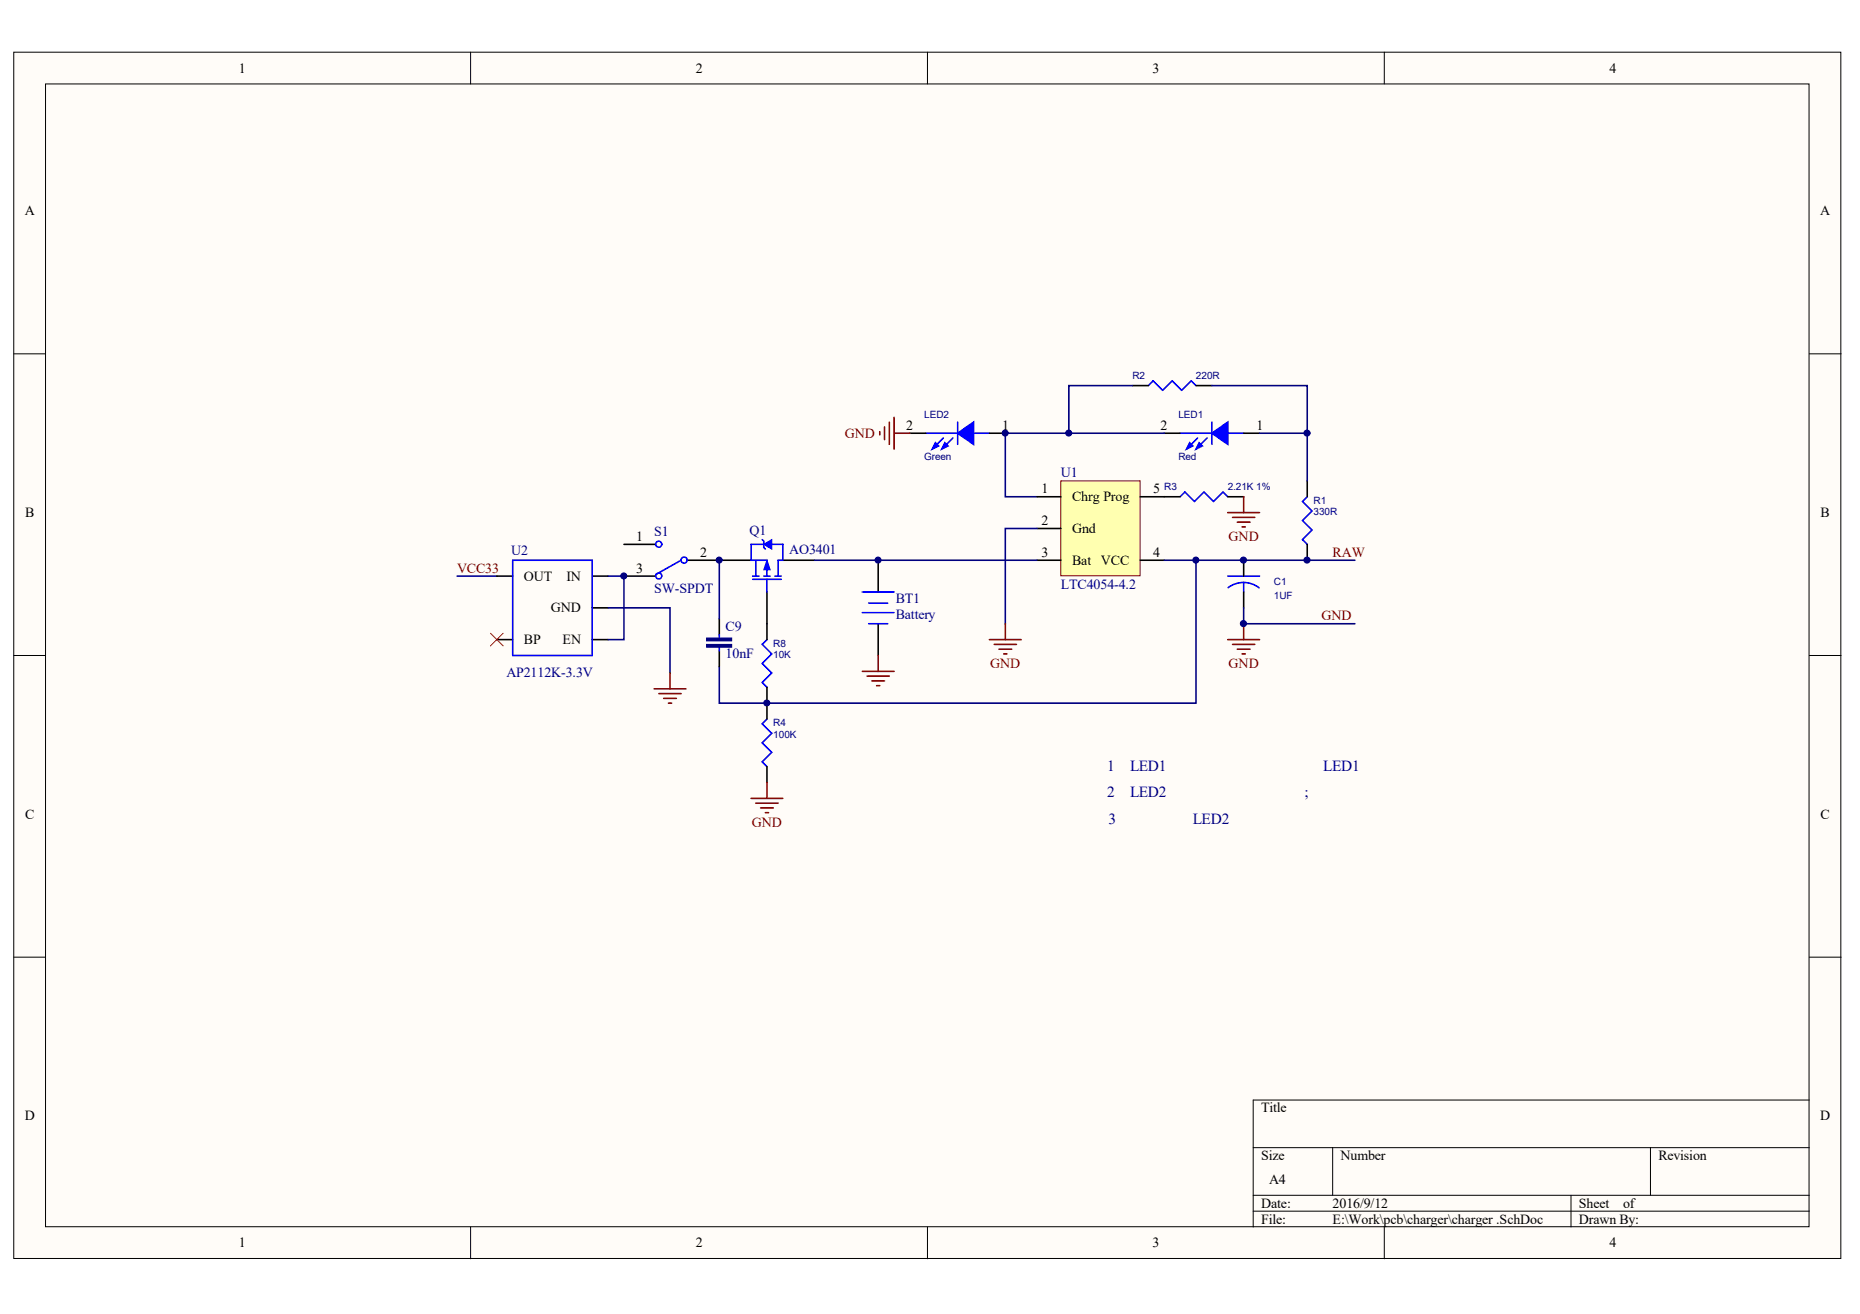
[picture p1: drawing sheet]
<svg xmlns="http://www.w3.org/2000/svg" width="297mm" height="210mm" viewBox="0 0 297 210" stroke-linecap="round" stroke-linejoin="round" font-family="sans-serif">
<g fill="#fffcf8" stroke="#000" stroke-width=".16">
<path d="M2.2 8.3h291.8v192.7h-291.8z"/>
<path d="M7.3 13.4h281.6v182.6h-281.6z"/>
</g>
<g fill="none" stroke="#000" stroke-width=".16">
<path d="M75.2 8.3v5.1M148.1 8.3v5.1M221.1 8.3v5.1M2.2 56.5h5.1M289 56.5h5M2.2 104.7h5.1M289 104.7h5M2.2 152.9h5.1M289 152.9h5M289 175.7h-88.9v20.3M75.2 196v5.1M148.1 196v5.1"/>
<path d="M200.1 183.3h88.9M200.1 190.9h88.9M200.1 193.5h88.9M212.8 183.3v7.6M221.1 196v5.1M250.9 190.9v5.1M263.6 183.3v7.6"/>
</g>
<path d="M147.9 69.2h5M150.6 70l-1.5 1.5M152.2 70l-1.6 1.5M152.9 67.4v3.6M155.5 69.2h2.5M183.4 61.6l.7-.8 1.6 1.6 1.5-1.6 1.5 1.6 1.5-1.6 .8 .8M188.5 69.2h5M191.3 70l-1.6 1.5M192.8 70l-1.5 1.5M193.5 67.4v3.6M196.1 69.2h2.5M208.8 79.3l-.8 .8 1.5 1.5-1.5 1.6 1.5 1.5-1.5 1.5 .8 .8" fill="none" stroke="#00f" stroke-width=".25"/>
<path d="M145.3 69.2h2.6M158 69.2h2.5M180.8 61.6h2.6M185.9 69.2h2.6M191 61.6h2.5M198.6 69.2h2.5M208.8 76.8v2.5M208.8 87v2.5" fill="none" stroke="#000" stroke-width=".25"/>
<g fill="#00f" stroke="#00f" stroke-width=".25">
<path d="M193.5 69.2l2.6-1.8v3.6z" fill-rule="evenodd"/>
<path d="M190 70.7l.5 .5-1 .5z" fill-rule="evenodd"/>
<path d="M191.5 70.7l.5 .5-1 .5z" fill-rule="evenodd"/>
<path d="M152.9 69.2l2.6-1.8v3.6z" fill-rule="evenodd"/>
<path d="M149.4 70.7l.5 .5-1 .5z" fill-rule="evenodd"/>
<path d="M150.9 70.7l.5 .5-1 .5z" fill-rule="evenodd"/>
</g>
<path d="M140.5 69v.5M141.3 68.2v2M142 67.4v3.6M142.8 66.7v5M142.8 69.2h2.5" fill="none" stroke="#800000" stroke-width=".25"/>
<path d="M185.9 69.2h-25.4v10.1h5.1" fill="none" stroke="#000080" stroke-width=".25"/>
<path d="M169.4 76.8h12.7v15.2h-12.7z" fill="#ffffb0" stroke="#800000" stroke-width=".16"/>
<g fill="none" stroke="#000" stroke-width=".25">
<path d="M165.6 79.3h3.8M182.1 79.3h6.4M196.1 79.3h2.5M79.3 92h2.6M94.6 92h2.5M94.6 97.1h2.5M99.6 92h5.1M99.6 87h5.1M109.8 89.5h10.1M114.9 98.9v2.5M122.5 94.6v7.6M125 89.5h5.1"/>
<path d="M140.2 89.5v5.1M140.2 99.6v5.1M165.6 84.4h3.8M165.6 89.5h3.8M182.1 89.5h3.8M198.6 89.5v2.5M198.6 94.6v2.5M79.3 102.2h2.6M94.6 102.2h2.5M114.9 104v2.5M122.5 109.8v5.1M122.5 122.5v2.5"/>
</g>
<path d="M180.8 61.6h-10.1v7.6M193.5 61.6h15.3v7.6M201.1 69.2h7.7v7.6M73 92h6.3M97.1 97.1h9.9v10.4M97.1 92h2.5v10.2h-2.5M114.9 89.5v9.4M130.1 89.5h35.5M165.6 84.4h-5.1v15.2M185.9 89.5h30.5M191 89.5v22.8h-76.1v-5.8M198.6 97.1v2.5h17.8" fill="none" stroke="#000080" stroke-width=".25"/>
<g fill="none" stroke="#800000" stroke-width=".25">
<path d="M198.6 79.3v2.6M160.5 99.6v2.6M196.1 81.9h5M196.8 82.6h3.6M197.6 83.4h2M198.4 84.2h.5M198.6 99.6v2.6M104.5 110h5M105.2 110.8h3.6M106 111.6h2M106.7 112.3h.6M107 107.5v2.5"/>
<path d="M137.7 107.2h5.1M138.5 108h3.5M139.2 108.8h2.1M140 109.5h.5M140.2 104.7v2.5M158 102.2h5.1M158.8 102.9h3.5M159.5 103.7h2.1M160.3 104.5h.5M196.1 102.2h5M196.8 102.9h3.6M197.6 103.7h2"/>
<path d="M198.4 104.5h.5M119.9 127.5h5.1M120.7 128.3h3.6M121.5 129.1h2M122.2 129.8h.5M122.5 125v2.5"/>
</g>
<g fill="none" stroke="#00f" stroke-width=".25">
<path d="M188.5 79.3l.7-.7 1.5 1.5 1.6-1.5 1.5 1.5 1.5-1.5 .8 .7M81.9 89.5h12.7v15.2h-12.7zM108.8 89.5l-4.1 2.3M120.2 92h1M120.2 92.5h4.6M120.7 89.5v2.5M121.7 86.2l.3 .3v1l.2 .2M122 92h1M122 87h-2.1v2.5h2.6v2.5M122.5 92.5v2.1M123.2 87h1.8v2.5h-.7v2.5M123.8 92h1"/>
<path d="M137.7 97.9h5.1M137.7 94.6h5.1M138.7 96.3h3.1M138.7 99.6h3.1M196.1 92h5M198.6 93a4 4 0 0 1 2.5 .9M198.6 93a4 4 0 0 0-2.5 .9M198.6 93v1.6M114.9 101.4v.5M114.9 103.4v.6M122.5 114.9l-.8 .7 1.5 1.5-1.5 1.6 1.5 1.5-1.5 1.5 .8 .8M122.5 102.2l-.8 .7 1.5 1.6-1.5 1.5 1.5 1.5-1.5 1.5 .8 .8"/>
<circle cx="105.2" cy="86.9" r=".48"/>
<circle cx="105.2" cy="92" r=".48"/>
<circle cx="109.3" cy="89.5" r=".49"/>
</g>
<g fill="#00f" stroke="#00f" stroke-width=".16">
<path d="M122.5 89.5l.5 1.5h-1z"/>
<path d="M122 87l1.2-.8v1.5z"/>
</g>
<g fill="#000080" stroke="#000080" stroke-width=".16">
<path d="M112.8 101.9h4v.5h-4z"/>
<path d="M112.8 102.9h4v.5h-4z"/>
<circle cx="99.6" cy="92" r=".48"/>
<circle cx="114.8" cy="89.5" r=".48"/>
<circle cx="122.5" cy="112.3" r=".48"/>
<circle cx="140.2" cy="89.5" r=".48"/>
<circle cx="160.5" cy="69.2" r=".48"/>
<circle cx="170.7" cy="69.2" r=".48"/>
<circle cx="191" cy="89.5" r=".48"/>
<circle cx="198.6" cy="99.6" r=".49"/>
<circle cx="198.6" cy="89.5" r=".49"/>
<circle cx="208.7" cy="89.5" r=".49"/>
<circle cx="208.7" cy="69.2" r=".49"/>
</g>
<path d="M78.3 101.2l2.1 2M80.4 101.2l-2.1 2" fill="none" stroke="#f00" stroke-width=".16"/>
<g font-size="2.5" fill="#000080">
<text x="176.8" y="123.2">1</text>
<text x="180.5" y="123.2">LED1</text>
<text x="211.3" y="123.2">LED1</text>
<text x="176.8" y="127.2">2</text>
<text x="177" y="131.6">3</text>
<text x="180.5" y="127.2">LED2</text>
<text x="190.5" y="131.6">LED2</text>
<text x="208.3" y="127.2">;</text>
</g>
<g font-size="2.2">
<text x="38.2" y="11.6">1</text>
<text x="111.1" y="11.6">2</text>
<text x="184.1" y="11.6">3</text>
<text x="257" y="11.6">4</text>
<text x="3.9" y="34.4">A</text>
<text x="290.7" y="34.4">A</text>
<text x="144.7" y="68.7">2</text>
<text x="160" y="68.7">1</text>
<text x="185.3" y="68.7">2</text>
<text x="200.6" y="68.7">1</text>
<text x="4" y="82.6">B</text>
<text x="166.3" y="78.8">1</text>
<text x="166.3" y="83.9">2</text>
<text x="171.2" y="80.1">Chrg Prog</text>
<text x="184.1" y="78.8">5</text>
<text x="290.8" y="82.6">B</text>
<text x="101.6" y="86.4">1</text>
<text x="111.8" y="88.9">2</text>
<text x="166.3" y="88.9">3</text>
<text x="171.2" y="85.1">Gnd</text>
<text x="184.1" y="88.9">4</text>
<text x="83.7" y="92.8">OUT</text>
<text x="90.5" y="92.8">IN</text>
<text x="101.6" y="91.5">3</text>
<text x="171.2" y="90.2">Bat VCC</text>
<text x="88" y="97.8">GND</text>
<text x="83.7" y="102.9">BP</text>
<text x="89.8" y="102.9">EN</text>
<text x="4" y="130.8">C</text>
<text x="290.8" y="130.8">C</text>
<text x="3.9" y="179">D</text>
<text x="201.4" y="177.7">Title</text>
<text x="290.7" y="179">D</text>
<text x="201.4" y="185.3">Size</text>
<text x="214.1" y="185.3">Number</text>
<text x="264.8" y="185.3">Revision</text>
<text x="202.7" y="189.1">A4</text>
<text x="201.4" y="192.9">Date:</text>
<text x="201.4" y="195.5">File:</text>
<text x="212.8" y="192.9">2016/9/12</text>
<text x="212.8" y="195.5">E:\Work\pcb\charger\charger .SchDoc</text>
<text x="252.2" y="192.9">Sheet</text>
<text x="252.2" y="195.5">Drawn By:</text>
<text x="259.2" y="192.9">of</text>
<text x="38.2" y="199.3">1</text>
<text x="111.1" y="199.3">2</text>
<text x="184.1" y="199.3">3</text>
<text x="257" y="199.3">4</text>
</g>
<g font-size="2.2" fill="#800000">
<text x="134.9" y="69.9">GND</text>
<text x="196.2" y="86.4">GND</text>
<text x="212.8" y="88.9">RAW</text>
<text x="73" y="91.5">VCC33</text>
<text x="211" y="99.1">GND</text>
<text x="158.1" y="106.7">GND</text>
<text x="196.2" y="106.7">GND</text>
<text x="120.1" y="132.1">GND</text>
</g>
<g font-size="2.2" fill="#000080">
<text x="169.4" y="76.3">U1</text>
<text x="81.6" y="88.7">U2</text>
<text x="104.5" y="85.6">S1</text>
<text x="119.7" y="85.4">Q1</text>
<text x="126" y="88.4">AO3401</text>
<text x="104.5" y="94.8">SW-SPDT</text>
<text x="169.4" y="94">LTC4054-4.2</text>
<text x="115.9" y="100.9">C9</text>
<text x="143" y="96.3">BT1</text>
<text x="143" y="98.8">Battery</text>
<text x="115.9" y="105.2">10nF</text>
<text x="80.9" y="108.2">AP2112K-3.3V</text>
</g>
<g font-size="1.6" fill="#000080">
<text x="180.8" y="60.5">R2</text>
<text x="191" y="60.5">220R</text>
<text x="147.6" y="66.8">LED2</text>
<text x="188.2" y="66.8">LED1</text>
<text x="147.6" y="73.4">Green</text>
<text x="188.2" y="73.4">Red</text>
<text x="185.9" y="78.3">R3</text>
<text x="196.1" y="78.3">2.21K 1%</text>
<text x="209.8" y="80.5">R1</text>
<text x="209.8" y="82.3">330R</text>
<text x="203.4" y="93.5">C1</text>
<text x="203.4" y="95.8">1UF</text>
<text x="123.5" y="103.4">R8</text>
<text x="123.5" y="105.1">10K</text>
<text x="123.5" y="116">R4</text>
<text x="123.5" y="117.8">100K</text>
</g>
</svg>
